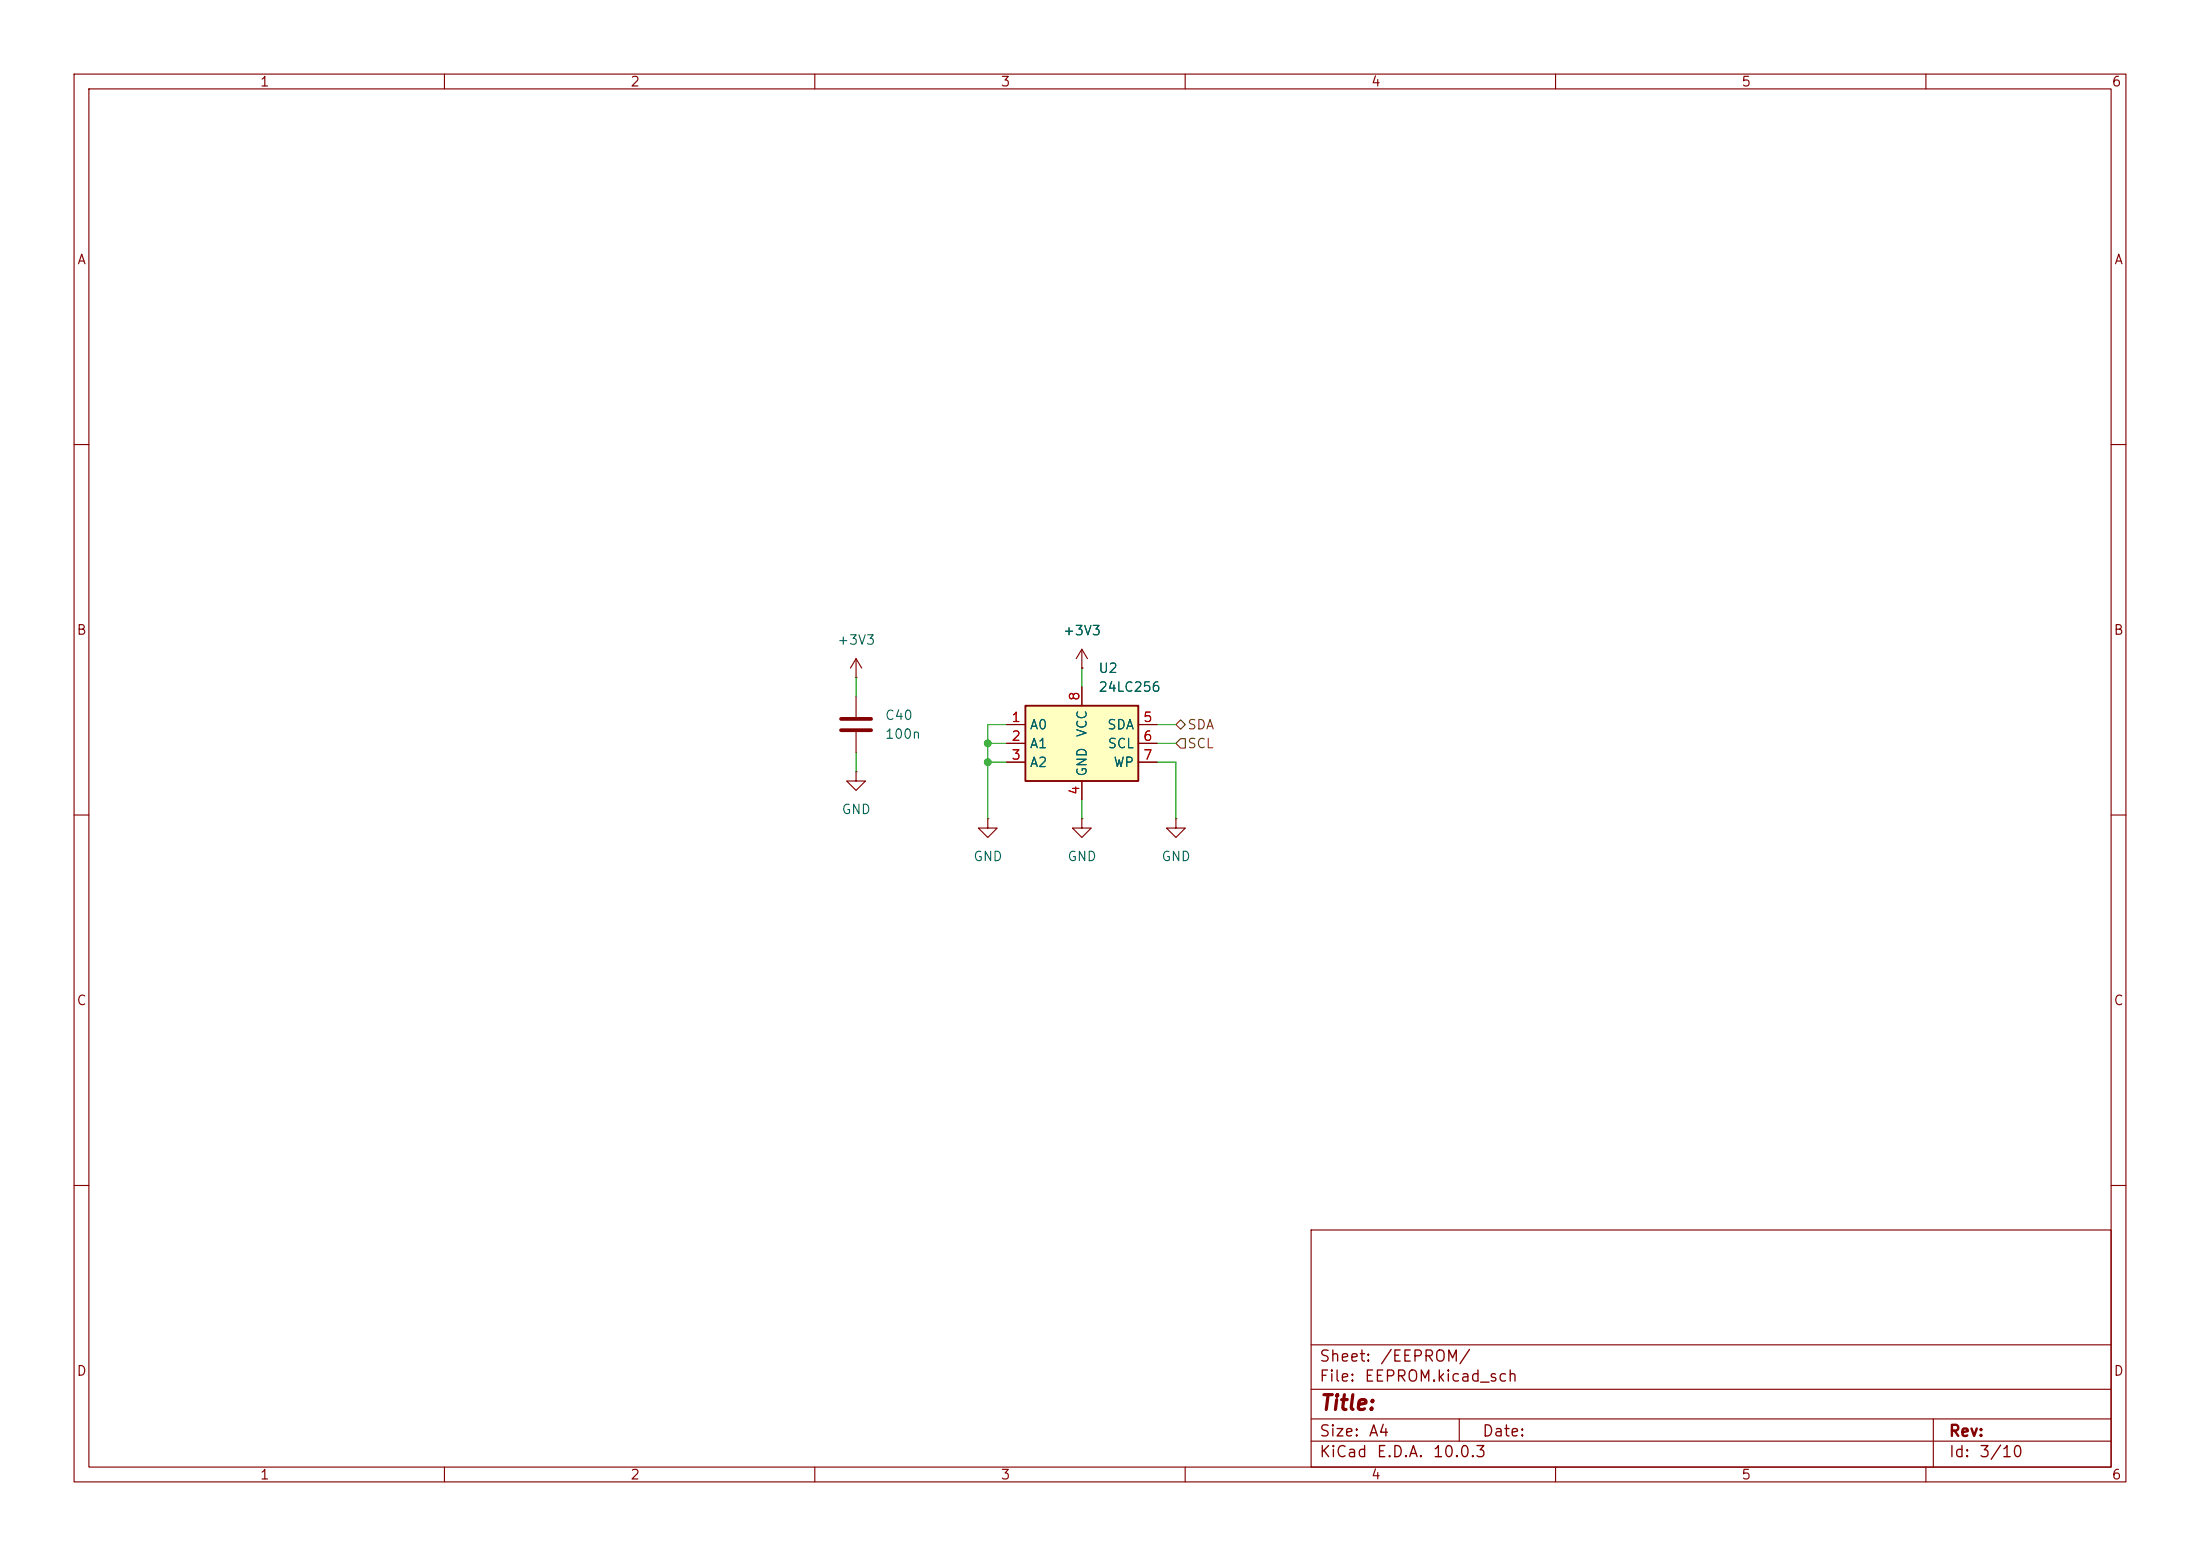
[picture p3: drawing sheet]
(kicad_sch
 (version 20260306)
 (generator "eeschema")
 (generator_version "10.0")
 (paper "A4")
 (lib_symbols
  (symbol "Device:C"
   (pin_numbers (hide yes))
   (pin_names
    (offset 0.254)) (exclude_from_sim no) (in_bom yes) (on_board yes)
   (in_pos_files yes)
   (duplicate_pin_numbers_are_jumpers no)
   (property "Reference" "C" (at 0.635 2.54 0) (show_name no) (do_not_autoplace no) (effects (font (size 1.27 1.27)) (justify left)))
   (property "Value" "C" (at 0.635 -2.54 0) (show_name no) (do_not_autoplace no) (effects (font (size 1.27 1.27)) (justify left)))
   (property "Footprint" "" (at 0.9652 -3.81 0) (show_name no) (do_not_autoplace no) (hide yes) (effects (font (size 1.27 1.27))))
   (property "Datasheet" "" (at 0 0 0) (show_name no) (do_not_autoplace no) (hide yes) (effects (font (size 1.27 1.27))))
   (property "Description" "Unpolarized capacitor" (at 0 0 0) (show_name no) (do_not_autoplace no) (hide yes) (effects (font (size 1.27 1.27))))
   (symbol "C_0_1"
    (polyline (pts (xy -2.032 0.762) (xy 2.032 0.762)) (stroke (width 0.508) (type default)) (fill (type none)))
    (polyline (pts (xy -2.032 -0.762) (xy 2.032 -0.762)) (stroke (width 0.508) (type default)) (fill (type none))))
   (symbol "C_1_1"
    (pin passive line (at 0 3.81 270) (length 2.794) (name "" (effects (font (size 1.27 1.27)))) (number "1" (effects (font (size 1.27 1.27)))))
    (pin passive line (at 0 -3.81 90) (length 2.794) (name "" (effects (font (size 1.27 1.27)))) (number "2" (effects (font (size 1.27 1.27))))))
   (embedded_fonts no))
  (symbol "Memory_EEPROM:24LC256" (exclude_from_sim no) (in_bom yes) (on_board yes)
   (in_pos_files yes)
   (duplicate_pin_numbers_are_jumpers no)
   (property "Reference" "U" (at -6.35 6.35 0) (show_name no) (do_not_autoplace no) (effects (font (size 1.27 1.27))))
   (property "Value" "24LC256" (at 1.27 6.35 0) (show_name no) (do_not_autoplace no) (effects (font (size 1.27 1.27)) (justify left)))
   (property "Footprint" "" (at 0 0 0) (show_name no) (do_not_autoplace no) (hide yes) (effects (font (size 1.27 1.27))))
   (property "Datasheet" "http://ww1.microchip.com/downloads/en/devicedoc/21203m.pdf" (at 0 0 0) (show_name no) (do_not_autoplace no) (hide yes) (effects (font (size 1.27 1.27))))
   (property "Description" "I2C Serial EEPROM, 256Kb, DIP-8/SOIC-8/TSSOP-8/DFN-8" (at 0 0 0) (show_name no) (do_not_autoplace no) (hide yes) (effects (font (size 1.27 1.27))))
   (symbol "24LC256_1_1"
    (rectangle (start -7.62 5.08) (end 7.62 -5.08) (stroke (width 0.254) (type default)) (fill (type background)))
    (pin input line (at -10.16 2.54 0) (length 2.54) (name "A0" (effects (font (size 1.27 1.27)))) (number "1" (effects (font (size 1.27 1.27)))))
    (pin input line (at -10.16 0 0) (length 2.54) (name "A1" (effects (font (size 1.27 1.27)))) (number "2" (effects (font (size 1.27 1.27)))))
    (pin input line (at -10.16 -2.54 0) (length 2.54) (name "A2" (effects (font (size 1.27 1.27)))) (number "3" (effects (font (size 1.27 1.27)))))
    (pin power_in line (at 0 -7.62 90) (length 2.54) (name "GND" (effects (font (size 1.27 1.27)))) (number "4" (effects (font (size 1.27 1.27)))))
    (pin bidirectional line (at 10.16 2.54 180) (length 2.54) (name "SDA" (effects (font (size 1.27 1.27)))) (number "5" (effects (font (size 1.27 1.27)))))
    (pin input line (at 10.16 0 180) (length 2.54) (name "SCL" (effects (font (size 1.27 1.27)))) (number "6" (effects (font (size 1.27 1.27)))))
    (pin input line (at 10.16 -2.54 180) (length 2.54) (name "WP" (effects (font (size 1.27 1.27)))) (number "7" (effects (font (size 1.27 1.27)))))
    (pin power_in line (at 0 7.62 270) (length 2.54) (name "VCC" (effects (font (size 1.27 1.27)))) (number "8" (effects (font (size 1.27 1.27))))))
   (embedded_fonts no))
  (symbol "power:+3V3"
   (power global)
   (pin_numbers (hide yes))
   (pin_names
    (offset 0) (hide yes)) (exclude_from_sim no) (in_bom yes) (on_board yes)
   (in_pos_files yes)
   (duplicate_pin_numbers_are_jumpers no)
   (property "Reference" "#PWR" (at 0 -3.81 0) (show_name no) (do_not_autoplace no) (hide yes) (effects (font (size 1.27 1.27))))
   (property "Value" "+3V3" (at 0 3.556 0) (show_name no) (do_not_autoplace no) (effects (font (size 1.27 1.27))))
   (property "Footprint" "" (at 0 0 0) (show_name no) (do_not_autoplace no) (hide yes) (effects (font (size 1.27 1.27))))
   (property "Datasheet" "" (at 0 0 0) (show_name no) (do_not_autoplace no) (hide yes) (effects (font (size 1.27 1.27))))
   (property "Description" "Power symbol creates a global label with name \"+3V3\"" (at 0 0 0) (show_name no) (do_not_autoplace no) (hide yes) (effects (font (size 1.27 1.27))))
   (symbol "+3V3_0_1"
    (polyline (pts (xy -0.762 1.27) (xy 0 2.54)) (stroke (width 0) (type default)) (fill (type none)))
    (polyline (pts (xy 0 2.54) (xy 0.762 1.27)) (stroke (width 0) (type default)) (fill (type none)))
    (polyline (pts (xy 0 0) (xy 0 2.54)) (stroke (width 0) (type default)) (fill (type none))))
   (symbol "+3V3_1_1"
    (pin power_in line (at 0 0 90) (length 0) (name "" (effects (font (size 1.27 1.27)))) (number "1" (effects (font (size 1.27 1.27))))))
   (embedded_fonts no))
  (symbol "power:GND"
   (power global)
   (pin_numbers (hide yes))
   (pin_names
    (offset 0) (hide yes)) (exclude_from_sim no) (in_bom yes) (on_board yes)
   (in_pos_files yes)
   (duplicate_pin_numbers_are_jumpers no)
   (property "Reference" "#PWR" (at 0 -6.35 0) (show_name no) (do_not_autoplace no) (hide yes) (effects (font (size 1.27 1.27))))
   (property "Value" "GND" (at 0 -3.81 0) (show_name no) (do_not_autoplace no) (effects (font (size 1.27 1.27))))
   (property "Footprint" "" (at 0 0 0) (show_name no) (do_not_autoplace no) (hide yes) (effects (font (size 1.27 1.27))))
   (property "Datasheet" "" (at 0 0 0) (show_name no) (do_not_autoplace no) (hide yes) (effects (font (size 1.27 1.27))))
   (property "Description" "Power symbol creates a global label with name \"GND\" , ground" (at 0 0 0) (show_name no) (do_not_autoplace no) (hide yes) (effects (font (size 1.27 1.27))))
   (symbol "GND_0_1"
    (polyline (pts (xy 0 0) (xy 0 -1.27) (xy 1.27 -1.27) (xy 0 -2.54) (xy -1.27 -1.27) (xy 0 -1.27)) (stroke (width 0) (type default)) (fill (type none))))
   (symbol "GND_1_1"
    (pin power_in line (at 0 0 270) (length 0) (name "" (effects (font (size 1.27 1.27)))) (number "1" (effects (font (size 1.27 1.27))))))
   (embedded_fonts no)))
 (junction
  (at 133.35 100.33)
  (diameter 0)
  (color 0 0 0 0))
 (junction
  (at 133.35 102.87)
  (diameter 0)
  (color 0 0 0 0))
 (wire
  (pts (xy 133.35 102.87) (xy 135.89 102.87))
  (stroke (width 0) (type default)))
 (wire
  (pts (xy 135.89 97.79) (xy 133.35 97.79))
  (stroke (width 0) (type default)))
 (wire
  (pts (xy 115.57 101.6) (xy 115.57 104.14))
  (stroke (width 0) (type default)))
 (wire
  (pts (xy 158.75 102.87) (xy 158.75 110.49))
  (stroke (width 0) (type default)))
 (wire
  (pts (xy 133.35 100.33) (xy 135.89 100.33))
  (stroke (width 0) (type default)))
 (wire
  (pts (xy 133.35 97.79) (xy 133.35 100.33))
  (stroke (width 0) (type default)))
 (wire
  (pts (xy 146.05 107.95) (xy 146.05 110.49))
  (stroke (width 0) (type default)))
 (wire
  (pts (xy 146.05 90.17) (xy 146.05 92.71))
  (stroke (width 0) (type default)))
 (wire
  (pts (xy 156.21 102.87) (xy 158.75 102.87))
  (stroke (width 0) (type default)))
 (wire
  (pts (xy 133.35 100.33) (xy 133.35 102.87))
  (stroke (width 0) (type default)))
 (wire
  (pts (xy 156.21 97.79) (xy 158.75 97.79))
  (stroke (width 0) (type default)))
 (wire
  (pts (xy 156.21 100.33) (xy 158.75 100.33))
  (stroke (width 0) (type default)))
 (wire
  (pts (xy 133.35 102.87) (xy 133.35 110.49))
  (stroke (width 0) (type default)))
 (wire
  (pts (xy 115.57 91.44) (xy 115.57 93.98))
  (stroke (width 0) (type default)))
 (hierarchical_label "SDA"
  (shape bidirectional)
  (at 158.75 97.79 0)
  (effects (font (size 1.27 1.27)) (justify left)))
 (hierarchical_label "SCL"
  (shape input)
  (at 158.75 100.33 0)
  (effects (font (size 1.27 1.27)) (justify left)))
 (symbol
  (lib_id "power:+3V3")
  (at 146.05 90.17 0)
  (unit 1)
  (body_style 1)
  (exclude_from_sim no)
  (in_bom yes)
  (on_board yes)
  (in_pos_files yes)
  (dnp no)
  (fields_autoplaced yes)
  (property "Reference" "#PWR029" (at 146.05 93.98 0) (hide yes) (show_name no) (do_not_autoplace no) (effects (font (size 1.27 1.27))))
  (property "Value" "+3V3" (at 146.05 85.09 0) (show_name no) (do_not_autoplace no) (effects (font (size 1.27 1.27))))
  (property "Footprint" "" (at 146.05 90.17 0) (hide yes) (show_name no) (do_not_autoplace no) (effects (font (size 1.27 1.27))))
  (property "Datasheet" "" (at 146.05 90.17 0) (hide yes) (show_name no) (do_not_autoplace no) (effects (font (size 1.27 1.27))))
  (property "Description" "Power symbol creates a global label with name \"+3V3\"" (at 146.05 90.17 0) (hide yes) (show_name no) (do_not_autoplace no) (effects (font (size 1.27 1.27))))
  (pin "1"))
 (symbol
  (lib_id "power:GND")
  (at 115.57 104.14 0)
  (unit 1)
  (body_style 1)
  (exclude_from_sim no)
  (in_bom yes)
  (on_board yes)
  (in_pos_files yes)
  (dnp no)
  (fields_autoplaced yes)
  (property "Reference" "#PWR027" (at 115.57 110.49 0) (hide yes) (show_name no) (do_not_autoplace no) (effects (font (size 1.27 1.27))))
  (property "Value" "GND" (at 115.57 109.22 0) (show_name no) (do_not_autoplace no) (effects (font (size 1.27 1.27))))
  (property "Footprint" "" (at 115.57 104.14 0) (hide yes) (show_name no) (do_not_autoplace no) (effects (font (size 1.27 1.27))))
  (property "Datasheet" "" (at 115.57 104.14 0) (hide yes) (show_name no) (do_not_autoplace no) (effects (font (size 1.27 1.27))))
  (property "Description" "Power symbol creates a global label with name \"GND\" , ground" (at 115.57 104.14 0) (hide yes) (show_name no) (do_not_autoplace no) (effects (font (size 1.27 1.27))))
  (pin "1"))
 (symbol
  (lib_id "Memory_EEPROM:24LC256")
  (at 146.05 100.33 0)
  (unit 1)
  (body_style 1)
  (exclude_from_sim no)
  (in_bom yes)
  (on_board yes)
  (in_pos_files yes)
  (dnp no)
  (fields_autoplaced yes)
  (property "Reference" "U2" (at 148.1933 90.17 0) (show_name no) (do_not_autoplace no) (effects (font (size 1.27 1.27)) (justify left)))
  (property "Value" "24LC256" (at 148.1933 92.71 0) (show_name no) (do_not_autoplace no) (effects (font (size 1.27 1.27)) (justify left)))
  (property "Footprint" "PCM_JLCPCB:SOIC-8_3.9x4.9mm_P1.27mm" (at 146.05 100.33 0) (hide yes) (show_name no) (do_not_autoplace no) (effects (font (size 1.27 1.27))))
  (property "Datasheet" "http://ww1.microchip.com/downloads/en/devicedoc/21203m.pdf" (at 146.05 100.33 0) (hide yes) (show_name no) (do_not_autoplace no) (effects (font (size 1.27 1.27))))
  (property "Description" "I2C Serial EEPROM, 256Kb, DIP-8/SOIC-8/TSSOP-8/DFN-8" (at 146.05 100.33 0) (hide yes) (show_name no) (do_not_autoplace no) (effects (font (size 1.27 1.27))))
  (pin "2")
  (pin "4")
  (pin "6")
  (pin "7")
  (pin "1")
  (pin "3")
  (pin "5")
  (pin "8"))
 (symbol
  (lib_id "power:GND")
  (at 158.75 110.49 0)
  (unit 1)
  (body_style 1)
  (exclude_from_sim no)
  (in_bom yes)
  (on_board yes)
  (in_pos_files yes)
  (dnp no)
  (fields_autoplaced yes)
  (property "Reference" "#PWR031" (at 158.75 116.84 0) (hide yes) (show_name no) (do_not_autoplace no) (effects (font (size 1.27 1.27))))
  (property "Value" "GND" (at 158.75 115.57 0) (show_name no) (do_not_autoplace no) (effects (font (size 1.27 1.27))))
  (property "Footprint" "" (at 158.75 110.49 0) (hide yes) (show_name no) (do_not_autoplace no) (effects (font (size 1.27 1.27))))
  (property "Datasheet" "" (at 158.75 110.49 0) (hide yes) (show_name no) (do_not_autoplace no) (effects (font (size 1.27 1.27))))
  (property "Description" "Power symbol creates a global label with name \"GND\" , ground" (at 158.75 110.49 0) (hide yes) (show_name no) (do_not_autoplace no) (effects (font (size 1.27 1.27))))
  (pin "1"))
 (symbol
  (lib_id "power:GND")
  (at 146.05 110.49 0)
  (unit 1)
  (body_style 1)
  (exclude_from_sim no)
  (in_bom yes)
  (on_board yes)
  (in_pos_files yes)
  (dnp no)
  (fields_autoplaced yes)
  (property "Reference" "#PWR030" (at 146.05 116.84 0) (hide yes) (show_name no) (do_not_autoplace no) (effects (font (size 1.27 1.27))))
  (property "Value" "GND" (at 146.05 115.57 0) (show_name no) (do_not_autoplace no) (effects (font (size 1.27 1.27))))
  (property "Footprint" "" (at 146.05 110.49 0) (hide yes) (show_name no) (do_not_autoplace no) (effects (font (size 1.27 1.27))))
  (property "Datasheet" "" (at 146.05 110.49 0) (hide yes) (show_name no) (do_not_autoplace no) (effects (font (size 1.27 1.27))))
  (property "Description" "Power symbol creates a global label with name \"GND\" , ground" (at 146.05 110.49 0) (hide yes) (show_name no) (do_not_autoplace no) (effects (font (size 1.27 1.27))))
  (pin "1"))
 (symbol
  (lib_id "power:+3V3")
  (at 115.57 91.44 0)
  (unit 1)
  (body_style 1)
  (exclude_from_sim no)
  (in_bom yes)
  (on_board yes)
  (in_pos_files yes)
  (dnp no)
  (fields_autoplaced yes)
  (property "Reference" "#PWR026" (at 115.57 95.25 0) (hide yes) (show_name no) (do_not_autoplace no) (effects (font (size 1.27 1.27))))
  (property "Value" "+3V3" (at 115.57 86.36 0) (show_name no) (do_not_autoplace no) (effects (font (size 1.27 1.27))))
  (property "Footprint" "" (at 115.57 91.44 0) (hide yes) (show_name no) (do_not_autoplace no) (effects (font (size 1.27 1.27))))
  (property "Datasheet" "" (at 115.57 91.44 0) (hide yes) (show_name no) (do_not_autoplace no) (effects (font (size 1.27 1.27))))
  (property "Description" "Power symbol creates a global label with name \"+3V3\"" (at 115.57 91.44 0) (hide yes) (show_name no) (do_not_autoplace no) (effects (font (size 1.27 1.27))))
  (pin "1"))
 (symbol
  (lib_id "power:GND")
  (at 133.35 110.49 0)
  (unit 1)
  (body_style 1)
  (exclude_from_sim no)
  (in_bom yes)
  (on_board yes)
  (in_pos_files yes)
  (dnp no)
  (fields_autoplaced yes)
  (property "Reference" "#PWR028" (at 133.35 116.84 0) (hide yes) (show_name no) (do_not_autoplace no) (effects (font (size 1.27 1.27))))
  (property "Value" "GND" (at 133.35 115.57 0) (show_name no) (do_not_autoplace no) (effects (font (size 1.27 1.27))))
  (property "Footprint" "" (at 133.35 110.49 0) (hide yes) (show_name no) (do_not_autoplace no) (effects (font (size 1.27 1.27))))
  (property "Datasheet" "" (at 133.35 110.49 0) (hide yes) (show_name no) (do_not_autoplace no) (effects (font (size 1.27 1.27))))
  (property "Description" "Power symbol creates a global label with name \"GND\" , ground" (at 133.35 110.49 0) (hide yes) (show_name no) (do_not_autoplace no) (effects (font (size 1.27 1.27))))
  (pin "1"))
 (symbol
  (lib_id "Device:C")
  (at 115.57 97.79 0)
  (unit 1)
  (body_style 1)
  (exclude_from_sim no)
  (in_bom yes)
  (on_board yes)
  (in_pos_files yes)
  (dnp no)
  (fields_autoplaced yes)
  (property "Reference" "C40" (at 119.38 96.5199 0) (show_name no) (do_not_autoplace no) (effects (font (size 1.27 1.27)) (justify left)))
  (property "Value" "100n" (at 119.38 99.0599 0) (show_name no) (do_not_autoplace no) (effects (font (size 1.27 1.27)) (justify left)))
  (property "Footprint" "Capacitor_SMD:C_0402_1005Metric" (at 116.5352 101.6 0) (hide yes) (show_name no) (do_not_autoplace no) (effects (font (size 1.27 1.27))))
  (property "Datasheet" "" (at 115.57 97.79 0) (hide yes) (show_name no) (do_not_autoplace no) (effects (font (size 1.27 1.27))))
  (property "Description" "Unpolarized capacitor" (at 115.57 97.79 0) (hide yes) (show_name no) (do_not_autoplace no) (effects (font (size 1.27 1.27))))
  (pin "2")
  (pin "1")))
